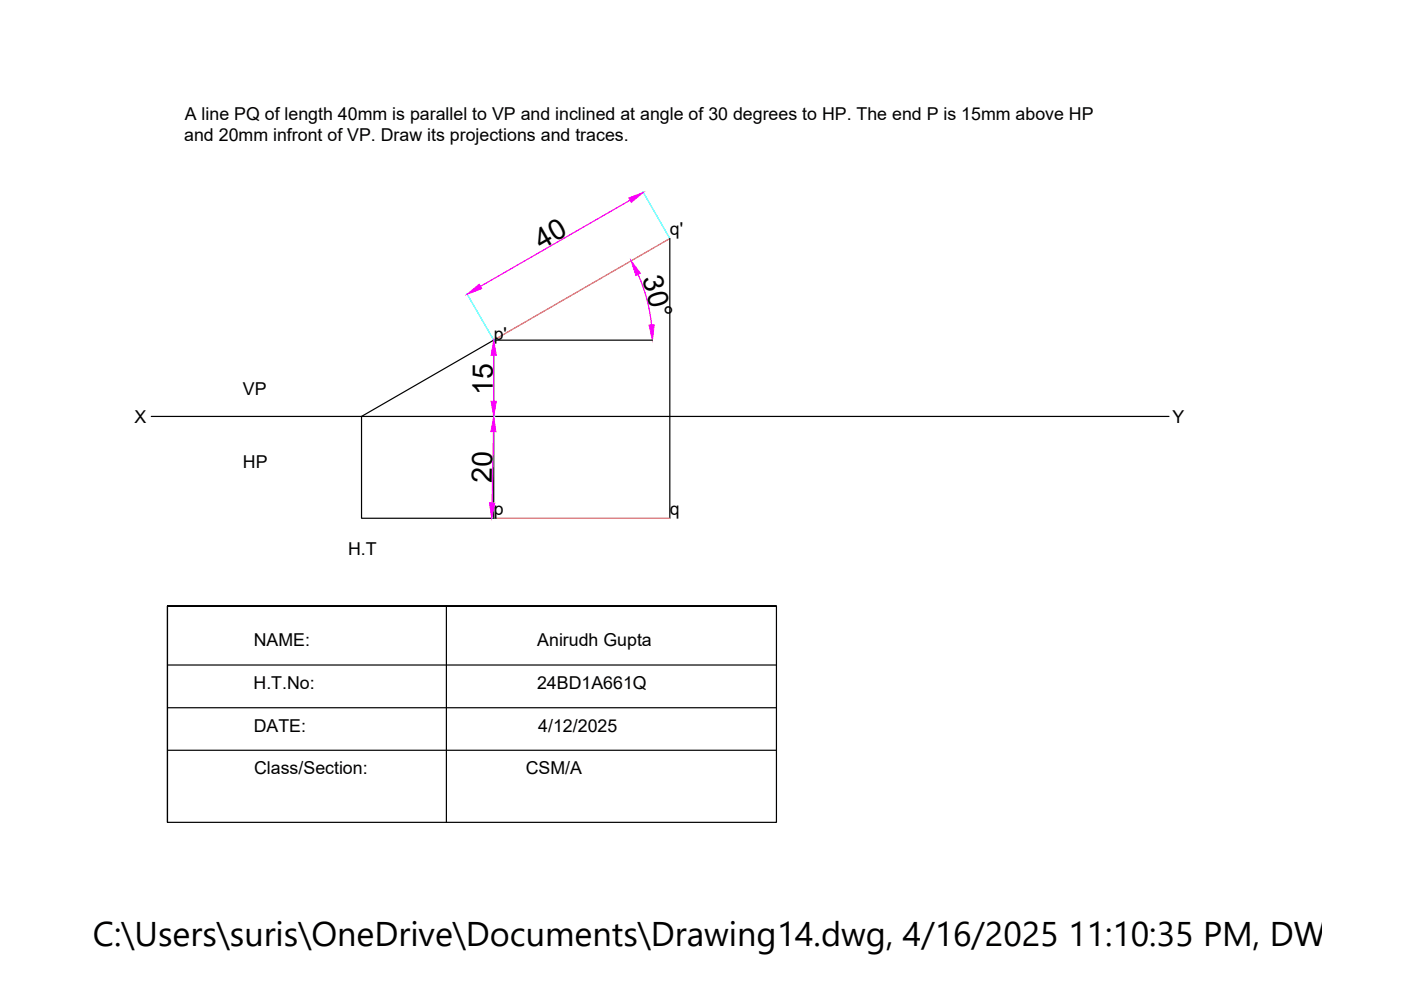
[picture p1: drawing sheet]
<svg xmlns="http://www.w3.org/2000/svg" width="297mm" height="210mm" viewBox="0 0 297 210" stroke-linecap="round" stroke-linejoin="round" font-family="sans-serif">
<!-- layer: 0 -->
<path d="M142 50.6v59.3M104.7 72.1h33.6M32.1 88.3h215.7M76.7 88.3l28-16.2v37.8h-28zM94.6 128.5v45.9M164.6 128.5h-129.1h129.1v45.9h-129.1v-45.9v45.9M35.5 141h129.1M35.5 150.1h129.1M35.5 159.1h129.1" fill="none" stroke="#000" stroke-width=".25"/>
<path d="M142 50.6l-37.3 21.5M104.7 109.9h37.3" fill="none" stroke="#cd6928" stroke-width=".25"/>
<path d="M136.3 40.6l5.7 9.9M99 62.2l5.6 9.8M104.8 72.1h.1M104.8 88.3h.1M104.3 109.9h.2" fill="none" stroke="#0ff" stroke-width=".25"/>
<path d="M133.6 42.4l-31.8 18.3M135.3 58.2a33.6 33.6 0 0 1 2.8 10.7M104.7 75.3v9.8M104.6 91.6l-.3 15" fill="none" stroke="#f0f" stroke-width=".25"/>
<g fill="#f0f" stroke="#f0f" stroke-width=".21">
<path d="M99 62.4l2.6-2.1 .5 .9z"/>
<path d="M133.3 42l3.1-1.2-2.6 2.1z"/>
<path d="M137.6 68.9h1.1l-.4 3.2z"/>
<path d="M133.8 55.3l2 2.6-1 .5z"/>
<path d="M104.7 72.1l.5 3.2h-1.1z"/>
<path d="M104.1 85.1h1.1l-.5 3.2z"/>
<path d="M104.7 88.3l.4 3.3-1-.1z"/>
<path d="M103.8 106.6l1.1 .1-.6 3.2z"/>
</g>
<text font-size="7.3" x="19.7" y="200.6">C:\Users\suris\OneDrive\Documents\Drawing14.dwg, 4/16/2025 11:10:35 PM, DWG To</text>
<g font-size="6">
<text x="114.8" y="53.1" transform="rotate(-30 114.8 53.1)">40</text>
<text x="136.2" y="59" transform="rotate(75 136.2 59)">30°</text>
<text x="104.5" y="83.8" transform="rotate(-90 104.5 83.8)">15</text>
<text x="104.3" y="102.4" transform="rotate(-89 104.3 102.4)">20</text>
</g>
<g font-size="3.8">
<text x="39.1" y="30">and 20mm infront of VP. Draw its projections and traces.</text>
<text x="39.2" y="25.4">A line PQ of length 40mm is parallel to VP and inclined at angle of 30 degrees to HP. The end P is 15mm above HP</text>
<text x="142" y="49.8">q'</text>
<text x="104.7" y="72.1">p'</text>
<text x="51.5" y="83.7">VP</text>
<text x="28.5" y="89.7">X</text>
<text x="248.6" y="89.7">Y</text>
<text x="51.5" y="99.3">HP</text>
<text x="104.7" y="109.1">p</text>
<text x="142" y="109.1">q</text>
<text x="73.8" y="117.7">H.T</text>
<text x="53.8" y="137">NAME:</text>
<text x="113.9" y="137">Anirudh Gupta</text>
<text x="53.7" y="146.1">H.T.No:</text>
<text x="113.9" y="146.1">24BD1A661Q</text>
<text x="53.8" y="155.1">DATE:</text>
<text x="114.1" y="155.1">4/12/2025</text>
<text x="53.9" y="164.2">Class/Section:</text>
<text x="111.5" y="164.2">CSM/A</text>
</g>
</svg>
